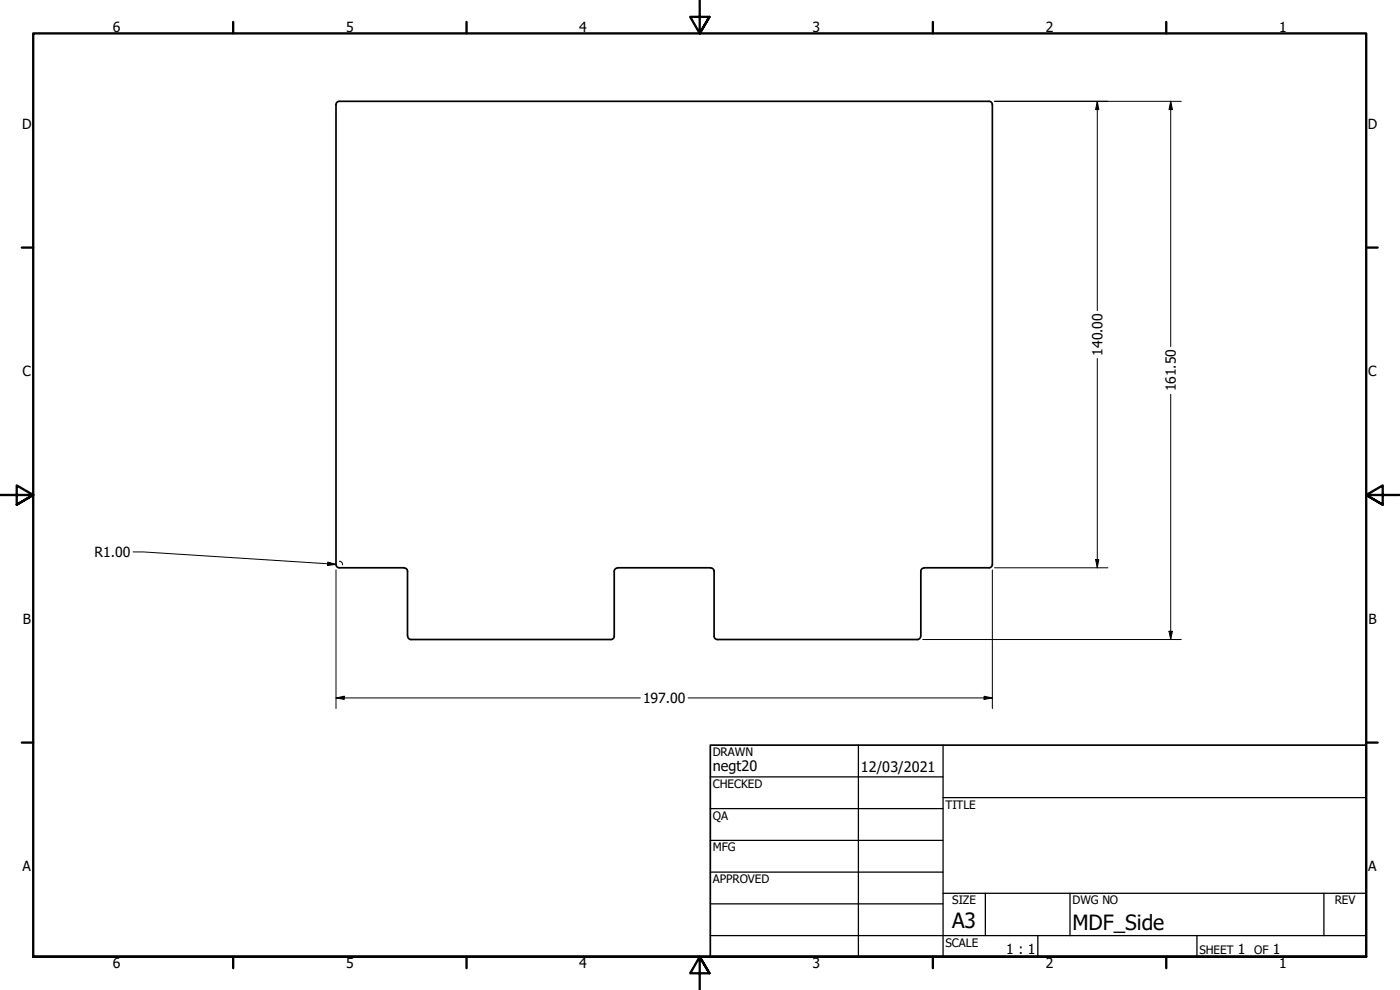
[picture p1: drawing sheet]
<svg xmlns="http://www.w3.org/2000/svg" width="420mm" height="297mm" viewBox="0 0 420 297" stroke-linecap="round" stroke-linejoin="round" font-family="sans-serif">
<!-- layer: Visible (ANSI) -->
<path d="M101.8 30.4a.98 .98 0 0 0-1 1v138M101.9 30.4h194.9a.98 .98 0 0 1 1 1v138M100.8 169.4a.98 .98 0 0 0 1 1M101.9 170.4h19.4a.98 .98 0 0 1 1 1M122.3 171.4v19.5M184.3 171.4a1.1 1.1 0 0 1 1.1-1h27.9a.98 .98 0 0 1 1 1M184.3 171.4v19.5a.98 .98 0 0 1-.9 1M214.3 171.4v19.5a.98 .98 0 0 0 1 1h60M276.4 171.4v19.5M297.8 169.4a.99 .99 0 0 1-1 1h-19.5a.98 .98 0 0 0-.9 1M122.4 190.9a.98 .98 0 0 0 .9 1h60M276.3 190.9a.98 .98 0 0 1-1 1" fill="none" stroke="#000" stroke-width=".51"/>
<!-- layer: Border (ANSI) -->
<g fill="none" stroke="#000" stroke-width=".7">
<path d="M70 6.6v3.4M140 6.6v3.4M210 0v10l-2.9-4.9h5.8l-2.9 4.9 2.9-4.9M280 6.6v3.4M350 6.6v3.4M6.5 74.3h3.5M410 74.3h3.4M0 148.5h10l-5-2.8v5.7l5-2.9-5 2.9M420 148.5h-10l5-2.8v5.7l-5-2.9 5 2.9M6.5 222.8h3.5M410 222.8h3.4M10 287.1v-277.1h400v277.1h-400h400"/>
<path d="M70 287.1v3.4M140 287.1v3.4M212.9 292l-2.9-4.9 2.9 4.9h-5.8l2.9-4.9v9.9M280 287.1v3.4M350 287.1v3.4"/>
</g>
<!-- layer: Title (ANSI) -->
<g fill="none" stroke="#000" stroke-width=".38">
<path d="M213.2 233.1h69.8M257.6 223.6v63.5M283 239.3h127M283 223.6v63.5M213.2 242.6h69.8M213.2 252.1h69.8M213.2 261.7h69.8M213.2 271.2h69.8M283 268h127M295.7 268v12.7M321.1 268v12.7M397.3 268v12.7"/>
<path d="M213.2 280.7h196.8M311.5 280.7v6.4M359.2 280.7v6.4"/>
</g>
<path d="M213.2 223.6h196.8v63.5h-196.8z" fill="none" stroke="#000" stroke-width=".51"/>
<!-- layer: Dimension (ANSI) -->
<g fill="none" stroke="#000" stroke-width=".3">
<path d="M298.4 30.4h56.1M329.3 30.4l.5 2.5h-1zM329.3 30.4v62.8M351.3 30.4l.6 2.5h-1.1zM351.3 30.4v73.6M329.3 107.6v62.8M351.3 118.3v73.6M39.9 165.6h3l57.9 3.7M98.4 168.6l2.4 .7-2.5 .4zM100.8 171v41.6M101.9 168.4l.7 .3 .2 .8M297.8 171v41.6"/>
<path d="M298.4 170.4h34.1M328.8 167.9h1l-.5 2.5zM276.9 191.9h77.6M350.8 189.4h1.1l-.6 2.5zM100.8 209.4l2.5-.5v1zM100.8 209.4h91.4M206.5 209.4h91.3M295.3 208.9l2.5 .5-2.5 .5z"/>
</g>
<g fill="#000">
<path d="M329.3 30.4l.5 2.5h-1z" fill-rule="evenodd"/>
<path d="M351.3 30.4l.6 2.5h-1.1z" fill-rule="evenodd"/>
<path d="M98.4 168.6l2.4 .7-2.5 .4z" fill-rule="evenodd"/>
<path d="M328.8 167.9h1l-.5 2.5z" fill-rule="evenodd"/>
<path d="M350.8 189.4h1.1l-.6 2.5z" fill-rule="evenodd"/>
<path d="M100.8 209.4l2.5-.5v1z" fill-rule="evenodd"/>
<path d="M295.3 208.9l2.5 .5-2.5 .5z" fill-rule="evenodd"/>
</g>
<g font-size="6.3">
<text x="285.8" y="278.6">A3</text>
<text x="321.9" y="279">MDF_Side</text>
</g>
<g font-size="4.3">
<text x="213.9" y="231.4">negt20</text>
<text x="258.4" y="231.6">12/03/2021</text>
</g>
<g font-size="4.2">
<text x="33.8" y="9.6">6</text>
<text x="103.9" y="9.6">5</text>
<text x="173.9" y="9.6">4</text>
<text x="243.8" y="9.6">3</text>
<text x="313.9" y="9.6">2</text>
<text x="383.9" y="9.6">1</text>
<text x="6.7" y="38.7">D</text>
<text x="410.5" y="38.7">D</text>
<text x="330.8" y="106.7" transform="rotate(-90 330.8 106.7)">140.00</text>
<text x="6.8" y="113">C</text>
<text x="410.7" y="113">C</text>
<text x="352.9" y="117.5" transform="rotate(-90 352.9 117.5)">161.50</text>
<text x="28.4" y="167.1">R1.00</text>
<text x="6.9" y="187.2">B</text>
<text x="410.7" y="187.2">B</text>
<text x="193" y="210.9">197.00</text>
<text x="6.8" y="261.4">A</text>
<text x="410.7" y="261.4">A</text>
<text x="302" y="286.3">1 : 1</text>
<text x="371.5" y="286.2">1</text>
<text x="382" y="286.2">1</text>
<text x="33.8" y="290.5">6</text>
<text x="103.9" y="290.5">5</text>
<text x="173.9" y="290.5">4</text>
<text x="243.8" y="290.5">3</text>
<text x="313.9" y="290.5">2</text>
<text x="383.9" y="290.5">1</text>
</g>
<g font-size="3.5">
<text x="213.9" y="226.9">DRAWN</text>
<text x="213.9" y="236.4">CHECKED</text>
<text x="213.9" y="245.9">QA</text>
<text x="283.8" y="242.6">TITLE</text>
<text x="213.9" y="255.4">MFG</text>
<text x="213.9" y="265">APPROVED</text>
<text x="285.8" y="271.3">SIZE</text>
<text x="321.9" y="271.3">DWG NO</text>
<text x="400.6" y="271.3">REV</text>
<text x="283.8" y="284">SCALE</text>
<text x="360" y="286.2">SHEET</text>
<text x="376.4" y="286.2">OF</text>
</g>
</svg>
